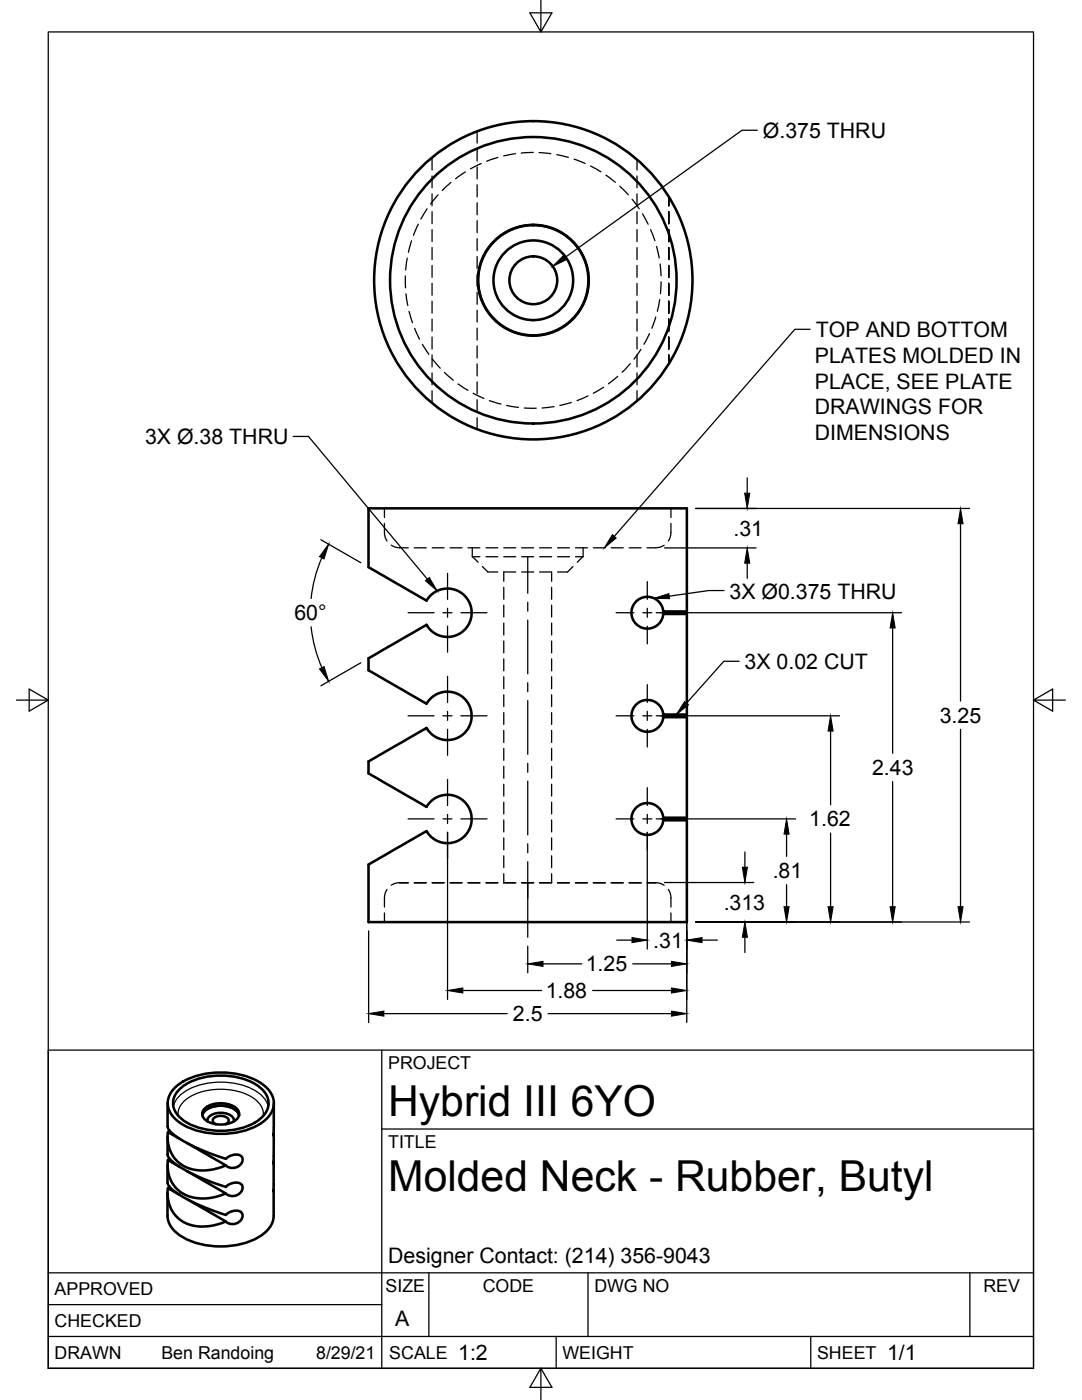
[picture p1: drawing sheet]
<svg xmlns="http://www.w3.org/2000/svg" width="216mm" height="279mm" viewBox="0 0 216 279" stroke-linecap="round" stroke-linejoin="round" font-family="sans-serif">
<g fill="none" stroke="#000" stroke-width=".25">
<path d="M107.9 0v6.4l-2.2-3.8h4.4l-2.2 3.8M86.2 31.4v2.5M86.2 35.1v2.4M86.2 38.7v2.4M87.4 38.9l-1.5 1.8M90 36.4l-1.8 1.6M92.9 34.3l-2 1.4M95.2 26.2v2.4M95.2 29.8v2.3M95.2 33.3v2.4M95.2 36.9v2.4M96 32.6l-2.1 1.1"/>
<path d="M99.4 31.4l-2.3 .8M102.8 30.7l-2.3 .4M106.4 30.4l-2.4 .1M107.6 30.5l2.3 .2M111.1 30.9l2.3 .5M114.6 31.8l2.2 .8M117.8 33.1l2.1 1.2M120.9 34.9l1.9 1.5M123.7 37.2l1.6 1.7M126.1 39.8l1.5 1.9M127.1 31.9v2M127.1 35.1v2.4"/>
<path d="M127.1 38.7v2.4M133.4 39.3v1.8M151.1 26h-3l-35.4 25.4M80.9 55.1v2.3M81 58.6l.4 2.4M81.3 51.5l-.4 2.4M82.1 48.1l-.6 2.3M83.5 44.8l-1 2.1M85.2 41.7l-1.2 2M86.2 42.2v2.4M86.2 45.8v2.4M86.2 49.4v2.4"/>
<path d="M86.2 53v2.4M86.2 56.6v2.3M95.2 40.5v2.4M95.2 44v2.4M95.2 47.6v2.4M95.2 51.2v2.4M95.2 54.8v2.4M95.2 58.3v2.4M127.1 42.2v2.4M127.1 45.8v2.4M127.1 49.4v2.4M127.1 53v2.4"/>
<path d="M127.1 56.6v2.3M128.2 42.7l1.1 2M129.8 45.8l.9 2.2M131 49.2l.5 2.3M131.6 59.8l-.4 2.3M131.7 52.7l.2 2.4M131.9 56.2l-.1 2.4M133.4 41.1v-1.8v1.8M133.4 42.2v2.4M133.4 45.8v2.4M133.4 49.4v2.4M133.4 53v2.4"/>
<path d="M133.4 56.6v2.3M81.6 62.1l.7 2.3M82.7 65.5l1 2.2M84.3 68.7l1.3 2M86.2 60.1v2.4M86.2 63.7v2.4M86.2 67.3v2.4M86.2 70.8v2.4M86.2 74.4v2.4M86.2 78v2.5M86.3 71.7l1.5 1.8M88.7 74.3l1.7 1.6"/>
<path d="M91.4 76.6l2 1.3M94.4 78.5l2.2 1M95.2 61.9v2.4M95.2 65.5v2.4M95.2 69v2.4M95.2 72.6v2.4M95.2 76.2v2.4M95.2 79.8v2.3M97.7 79.9l2.2 .7M117.3 79l-2.2 .9M120.4 77.3l-2 1.2M123.3 75.1l-1.9 1.5"/>
<path d="M125.8 72.6l-1.7 1.7M127.1 60.1v2.4M127.1 63.7v2.4M127.1 67.3v2.4M127.1 70.8v2.4M127.1 74.4v2.4M127.1 78v2M127.9 69.7l-1.4 2M129.6 66.6l-1.1 2.1M130.9 63.3l-.8 2.2M133.4 60.1v2.4M133.4 63.7v2.4"/>
<path d="M133.4 67.3v2.4M133.4 70.8v1.8M161.6 65.7h-3l-36 41.3M58.5 87.1h3.1l23.7 28.5M95.2 83.4v2.3M101.1 80.9l2.3 .4M104.6 81.4l2.4 .1M110.6 81.2l-2.4 .2M114 80.3l-2.3 .6M149.1 95.4v3M64 107.7l8 4.6M64.2 111.3a27.4 27.4 0 0 0-2.1 8.1"/>
<path d="M76.7 104.5a5.5 5.5 0 0 0 .3 3.2l.2 .3M76.7 101.5v1.8M78.1 108.8a5.9 5.9 0 0 0 3.4 .5M82.7 109.3h2.3M86.2 109.3h2.4M89.3 114.4v5.2M89.8 109.3h2.4M93.4 109.3h2.4M94.2 109.3v1.8h1.6M94.3 111.1l1.1 1.1M96.2 113.1l1.1 1.1h2M97 109.3h2.3"/>
<path d="M97 111.1h2.3M100.5 109.3h2.4M100.5 111.1h2.4M100.5 117.2v2.4M102.9 114.2h-2.4v1.8M104.1 109.3h2.4M104.1 114.2h2.4M104.1 111.1h2.4M105.3 111.1v7.3M107.7 109.3h2.4M107.7 114.2h2.4v1.8M107.7 111.1h2.4"/>
<path d="M110.1 117.2v2.4M111.3 109.3h2.3M111.3 111.1h2.3M114.3 113.1l-1.1 1.1h-1.9M114.8 109.3h2.4M116.3 111.1l-1.1 1.1M116.4 109.3v1.8h-1.6M118.4 109.3h2.4M122 109.3h2.4M125.5 109.3h2.4M129.2 116.1v3.5M132.5 108.8a6.1 6.1 0 0 1-3.4 .5"/>
<path d="M132.6 109.3h18.3M133.9 104.5a5.5 5.5 0 0 1-.4 3.2l-.2 .3M133.9 101.5v1.8M138.8 101.5h54.6M144.5 117.9h-3.1l-7.9 1.1M149.1 112.4v3M191.7 104.5v35.4M3.3 139.7h6.3l-3.8-2.2v4.4l3.8-2.2M62.1 125.1a27.4 27.4 0 0 0 2.1 8.1M72 132.3l-8 4.6M81.4 122.3h5.2M88.4 122.3h1.8"/>
<path d="M89.3 121.4v1.8M89.3 125v5.2M89.3 135v5.2M92 122.3h5.2M100.5 120.8v2.3M100.5 124.4v2.3M100.5 127.9v2.4M100.5 131.5v2.4M100.5 135.1v2.4M100.5 138.6v2.4M105.3 120.2v1.8M105.3 123.8v10.7"/>
<path d="M105.3 136.2v1.8M105.3 139.8v10.7M110.1 120.8v2.3M110.1 124.4v2.3M110.1 127.9v2.4M110.1 131.5v2.4M110.1 135.1v2.4M110.1 138.6v2.4M122.9 122.3h3.6M128.3 122.3h1.8M129.2 121.4v1.8M129.2 125v3.5"/>
<path d="M129.2 136.6v3.6M130.9 122.3h49M147.5 132h-3.1l-7.4 8.3M178.1 125.3v25M206.2 139.7l3.8 2.2v-4.4l-3.8 2.2h6.4M81.4 142.9h5.2M88.4 142.9h1.8M89.3 142v1.8M89.3 145.5v5.2M89.3 155.6v5.2M92 142.9h5.2M100.5 142.2v2.4"/>
<path d="M100.5 145.8v2.4M100.5 149.4v2.3M100.5 152.9v2.4M100.5 156.5v2.4M105.3 152.3v1.8M105.3 155.9v10.7M110.1 142.2v2.4M110.1 145.8v2.4M110.1 149.4v2.3M110.1 152.9v2.4M110.1 156.5v2.4M122.9 142.9h3.6"/>
<path d="M128.3 142.9h1.8M129.2 142v1.8M129.2 145.5v3.6M129.2 157.2v3.6M130.9 142.9h36.6M165.7 145.9v14.7M178.1 156v25M191.7 145.6v35.4M77.2 177.5l-.2 .3a5.5 5.5 0 0 0-.3 3.2M79.8 176.1l1.7 .1M79.8 176.1h1.7M79.8 176.1l-1 .2-.7 .4"/>
<path d="M81.4 163.4h5.2M82.7 176.2h2.3M82.7 176.1h2.3M86.2 176.2h2.4M86.2 176.1h2.4M88.4 163.4h1.8M89.3 162.5v1.8M89.3 166.1v33.4M89.8 176.2h2.4M89.8 176.1h2.4M92 163.4h5.2M93.4 176.2h2.4"/>
<path d="M93.4 176.1h2.4M97 176.2h2.3M97 176.1h2.3M100.5 174.4v1.8h2.4M100.5 176.1h2.4M100.5 160.1v2.4M100.5 163.6v2.4M100.5 167.2v2.4M100.5 170.8v2.4M104.1 176.2h2.4M104.1 176.1h2.4M105.3 168.4v1.8"/>
<path d="M105.3 172v15M107.7 176.1h2.4M110.1 174.4v1.8h-2.4M110.1 160.1v2.4M110.1 163.6v2.4M110.1 167.2v2.4M110.1 170.8v2.4M111.3 176.2h2.3M111.3 176.1h2.3M114.8 176.2h2.4M114.8 176.1h2.4M118.4 176.2h2.4"/>
<path d="M118.4 176.1h2.4M122 176.2h2.4M122 176.1h2.4M122.9 163.4h3.6M125.5 176.2h2.4M125.5 176.1h2.4M128.3 163.4h1.8M129.1 176.1h1.7M129.2 162.5v1.8M129.2 166.1v23.3M130.8 176.1l-1.7 .1M130.8 176.1l1 .2 .7 .4"/>
<path d="M130.9 163.4h27.8M132.6 176.1h17.8M133.3 177.5l.2 .3a5.5 5.5 0 0 1 .4 3.2M137 165v39.1M148.6 170v3.1M157 166.5v4.4M157 176.6v4.4M165.7 166.3v14.7M73.6 185.8v18.3M76.7 182.2v1.8M92.4 197.7h15.7M105.3 188.8v5.3"/>
<path d="M108.4 192.4h7.7M118.3 197.7h15.7M123.1 187.6h3M126.3 192.4h7.7M133.9 182.2v1.8M138.8 184h54.6M140.1 187.6h3M148.6 187v3.1M76.2 209.6v63.5M76.6 202.3h24.6M109.4 202.3h24.6M34.6 220.8a5.8 5.8 0 0 1 3.6-3.7 14.6 14.6 0 0 1 13.4 1 4.7 4.7 0 0 1 1.9 2.7"/>
<path d="M35.5 222.7a4 4 0 0 1 2.3-3.7 12.9 12.9 0 0 1 13.2 .5 3.7 3.7 0 0 1 1.5 3.2M76.2 225.3h130M9.6 254h196.6M85.6 254v12.7M117.3 254v12.7M193.5 254v12.7M9.6 273.1v-63.5h196.6v63.5M9.6 273.1v-266.7h196.6v266.7M9.6 273.1h196.6M9.6 266.7h196.6M9.6 260.4h66.6M107.9 273.1l2.2 3.8h-4.4l2.2-3.8v6.3"/>
<path d="M111 266.7v6.4M161.8 266.7v6.4"/>
</g>
<g fill="none" stroke="#000" stroke-width=".51">
<path d="M73.5 101.5h63.6v20.5h-4.8l-.2-1.1-.8-.9a3.2 3.2 0 0 0-4.9 .7 3.2 3.2 0 0 0 1.8 4.6 3.2 3.2 0 0 0 4.1-2.8h4.8v20.1h-4.8l-.2-1.1-.7-.9a3.2 3.2 0 0 0-5 .6 3.2 3.2 0 0 0 1.8 4.7 3.2 3.2 0 0 0 4.1-2.8h4.8v20.1h-4.8l-.2-1.1-.6-.9a3.2 3.2 0 0 0-5 .5 3.2 3.2 0 0 0 1.7 4.7 3.2 3.2 0 0 0 4.1-2.7h4.8v20.3h-63.6v-11.5l11.6-6.6 1 1.1 1.6 1 1.8 .3 1.6-.4 1.4-.8 .8-1 .6-1.1 .2-1.2-.1-1.5-.6-1.4-1-1.2-1.1-.7-1.6-.4-1.9 .3-1.5 .8-1.2 1.3-11.6-6.7v-2.3l11.6-6.7 1 1.2 1.3 .8 1.4 .4 1.8-.2 1.5-.7 1-.9 .8-1.5 .2-1.2-.1-1.5-.5-1.2-1-1.3-1.2-.7-2-.5-1.5 .3-1.5 .8-1.2 1.3-11.6-6.6v-2.4l11.6-6.7 1 1.2 1.2 .8 1.6 .4 1.7-.2 1.4-.6 .9-.8 .9-1.4 .3-1.5-.1-1.5-.5-1.2-.9-1.1-1.3-.9-1.8-.4-1.6 .1-1.6 .9-1.2 1.4-11.6-6.7zM34.7 217.3a13.3 13.3 0 0 1 10-3.3 12.9 12.9 0 0 1 8.7 3.3 4.1 4.1 0 0 1-.8 6.5 15.8 15.8 0 0 1-17.1 0 4.1 4.1 0 0 1-.8-6.5zM35.6 217.6a12.2 12.2 0 0 1 9.7-2.9 10.2 10.2 0 0 1 7.7 3.6 3.7 3.7 0 0 1-1.3 5.1 14.3 14.3 0 0 1-15.3 0 3.7 3.7 0 0 1-.8-5.8zM33.4 232.4v3.6a4.1 4.1 0 0 0 2.1 2.3l.5 .3a38.7 38.7 0 0 0 9.1 3.8l1.1-.6 1.2-.2 .8 .4 .2 .7-.4 .9-.7 .5-1.3 .2-.9-.5M33.4 226.8v3.6a5.7 5.7 0 0 0 3.2 2.9l3.5 1.8 5 1.8 .7-.6 1.2-.3 .8 .1 .5 .5 .1 .6-.2 .5-1 .8-1.2 .2-.9-.5M33.4 220.2v4.6a4 4 0 0 0 2.1 2.3l2.4 1.3 2.2 1 5 1.9 .9-.6 .9-.3 .9 .1 .5 .4 .1 .3-.1 .8-.4 .5-.5 .4-1.3 .2-.6-.2-.4-.3M33.8 236.8l-.2 .4M33.8 231.2l-.2 .4M33.8 225.6l-.2 .4M35.9 238.5l-2.4-1.4a6.6 6.6 0 0 0 7.4 7.7l1.6-.2 2.6-.8-7.8-4.5M35.9 232.9l-2.4-1.4a6.6 6.6 0 0 0 7.4 7.7l2.5-.4 1.7-.6-7.8-4.5M35.9 227.3l-2.4-1.4a6.6 6.6 0 0 0 7.4 7.7l1.6-.2 2.6-.8-7.8-4.5"/>
<path d="M40.4 222.5a3.1 3.1 0 0 1 2.9-1.8 4.7 4.7 0 0 1 4.2 1.4l.2 .5M40.4 222.6a3 3 0 0 1 2.8-1.9 4.6 4.6 0 0 1 4.3 1.4l.2 .5M40.9 221.2a5.4 5.4 0 0 1 6.3 0 1.53 1.53 0 0 1-.5 2.6 5.6 5.6 0 0 1-5.8-.4 1.42 1.42 0 0 1 0-2.2zM41.4 223.8a1.7 1.7 0 0 1 1.7-1.6 3.5 3.5 0 0 1 3.4 .9l.2 .7M43.1 224.4a.78 .78 0 0 1-.7-.9 .78 .78 0 0 1 .9-.7 1.78 1.78 0 0 1 2.3 .8l-.3 .6-.3 .2M54.6 232.2v5.7v-.4M54.6 237.8v4.8a5.3 5.3 0 0 1-3.1 4.4 16.2 16.2 0 0 1-15.9-.6 4.9 4.9 0 0 1-2.2-3.8v-4.6M54.6 226.6v5.7v-.4M54.6 220.2v6.5v-.4"/>
<circle cx="106.4" cy="55.9" r="31.8"/>
<circle cx="106.4" cy="55.9" r="11.1"/>
<circle cx="106.4" cy="55.9" r="11"/>
<circle cx="106.4" cy="55.9" r="4.8"/>
<circle cx="106.4" cy="55.9" r="7.9"/>
<circle cx="106.4" cy="55.9" r="28.6"/>
</g>
<g fill="#000" stroke="#000" stroke-width=".2">
<path d="M112.4 51l.6 .8-2.7 1.4zM148.6 98.4h1l-.5 3.1zM65.6 108.6l-.9 2.9-.9-.4zM84.9 115.9l.8-.6 1.5 2.6zM122.2 106.7l.8 .7-2.4 1.9zM130.5 119.4l3-.9 .1 1zM149.1 109.3l.5 3.1h-1zM191.7 101.5l.5 3h-1zM63.8 133.5l.9-.5 .9 3zM178.1 122.3l.5 3h-1zM136.6 140l.8 .7-2.4 1.9zM165.7 142.9l.5 3h-1z"/>
<path d="M148.1 173.1h1l-.5 3zM157 163.4l.5 3.1h-1.1zM89.3 197.7l3.1-.5v1zM105.3 192.4l3.1-.5v1zM126.1 187.1l3.1 .5-3.1 .5zM134 191.9l3 .5-3 .5zM134 197.2l3 .5-3 .5zM137 187.6l3.1-.5v1zM148.6 184l.5 3h-1zM156.4 181h1.1l-.5 3zM165.2 181h1l-.5 3zM177.6 181h1l-.5 3z"/>
<path d="M191.2 181h1l-.5 3zM73.6 202.3l3-.5v1zM134 201.8l3 .5-3 .5z"/>
</g>
<g font-size="8.5">
<text x="77.4" y="222.8">Hybrid III 6YO</text>
<text x="77.4" y="237.8">Molded Neck - Rubber, Butyl</text>
</g>
<g font-size="4.3">
<text x="152.2" y="27.5">Ø.375 THRU</text>
<text x="162.8" y="67.3">TOP AND BOTTOM</text>
<text x="162.6" y="72.4">PLATES MOLDED IN</text>
<text x="162.6" y="77.5">PLACE, SEE PLATE</text>
<text x="162.6" y="82.7">DRAWINGS FOR</text>
<text x="28.9" y="88.7">3X Ø.38 THRU</text>
<text x="162.6" y="87.8">DIMENSIONS</text>
<text x="146.3" y="106.9">.31</text>
<text x="145.6" y="119.4">3X Ø0.375 THRU</text>
<text x="58.7" y="123.8">60°</text>
<text x="148.6" y="133.5">3X 0.02 CUT</text>
<text x="187.5" y="144.2">3.25</text>
<text x="174" y="154.6">2.43</text>
<text x="161.5" y="164.9">1.62</text>
<text x="154.2" y="175.2">.81</text>
<text x="144.4" y="181.6">.313</text>
<text x="130.3" y="189.1">.31</text>
<text x="116.9" y="193.9">1.25</text>
<text x="102.4" y="203.8">2.5</text>
<text x="108.9" y="199.2">1.88</text>
<text x="77.4" y="252">Designer Contact: (214) 356-9043</text>
<text x="78.9" y="264.5">A</text>
<text x="91.4" y="271.4">1:2</text>
<text x="177" y="271.4">1/1</text>
</g>
<g font-size="3.5">
<text x="77.4" y="213.4">PROJECT</text>
<text x="77.4" y="229.1">TITLE</text>
<text x="76.9" y="257.8">SIZE</text>
<text x="96.3" y="257.8">CODE</text>
<text x="118.6" y="257.8">DWG NO</text>
<text x="196.2" y="257.8">REV</text>
<text x="10.9" y="258.5">APPROVED</text>
<text x="10.9" y="264.8">CHECKED</text>
<text x="10.9" y="271.2">DRAWN</text>
<text x="32.2" y="271.2">Ben Randoing</text>
<text x="63.1" y="271.2">8/29/21</text>
<text x="77.7" y="271.2">SCALE</text>
<text x="112.2" y="271.2">WEIGHT</text>
<text x="163" y="271.2">SHEET</text>
</g>
</svg>
